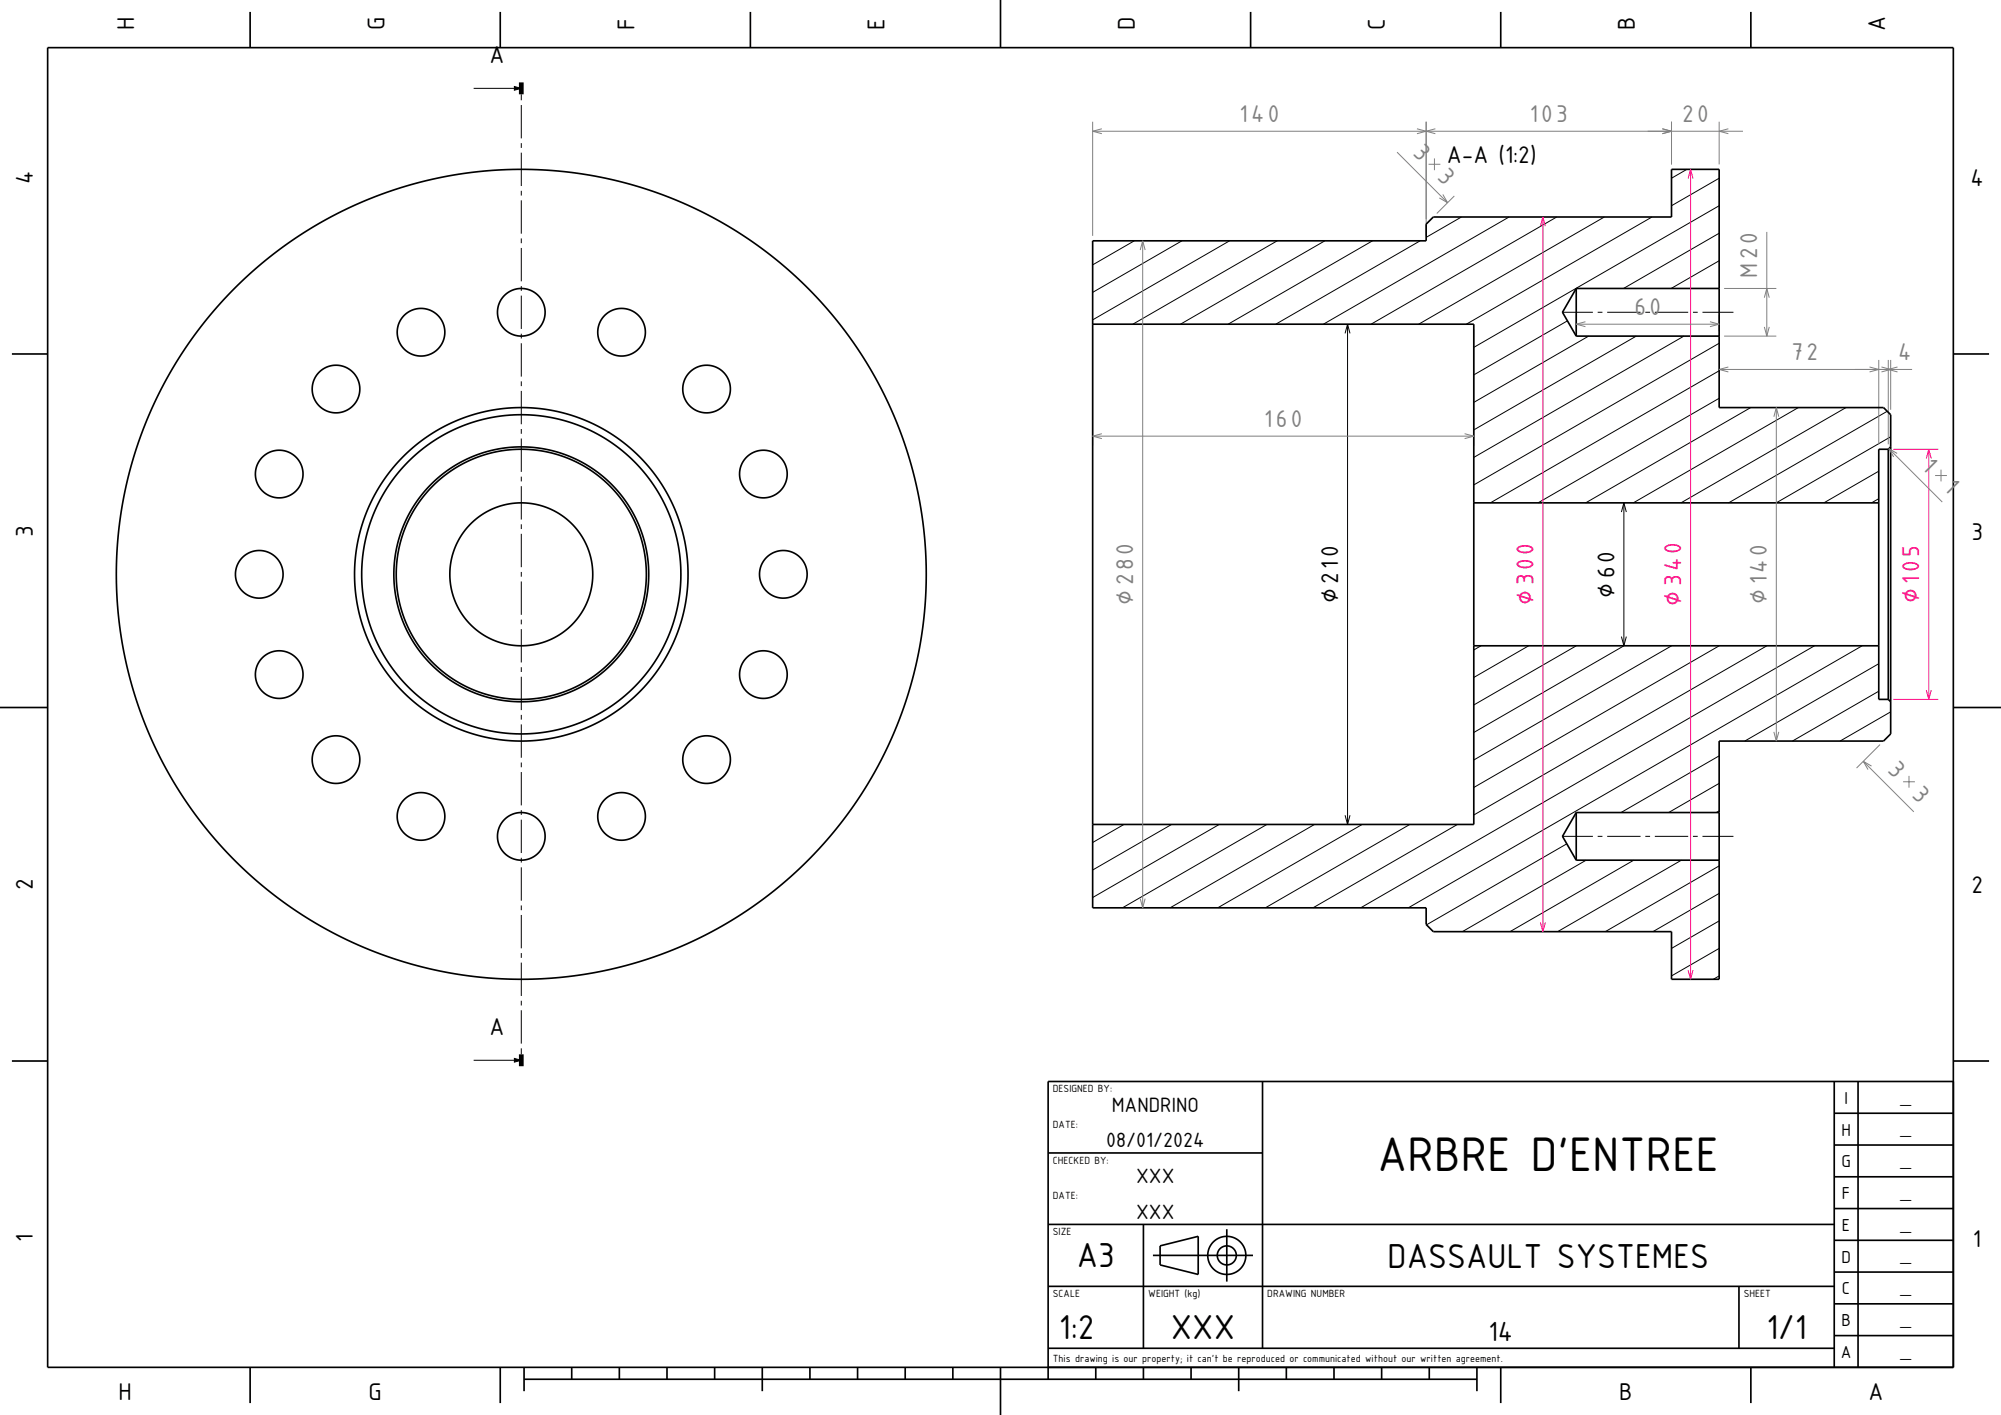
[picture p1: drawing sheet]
<svg xmlns="http://www.w3.org/2000/svg" width="420mm" height="297mm" viewBox="0 0 420 297" stroke-linecap="round" stroke-linejoin="round" font-family="sans-serif">
<g fill="none" stroke="#000" stroke-width=".21">
<path d="M99.4 18.5h8.6M109.4 19.8v1.2M109.4 22v7M109.4 30v1M109.4 32v7M354.1 35.5l-3.3 1.9M360.8 37.4l-10 5.8M109.4 40v1M109.4 42v7M109.4 50v1M109.4 52v7M238.1 50.5l-8.8 5.1"/>
<path d="M248.1 50.5l-18.8 10.9M258.1 50.5l-28.8 16.6M268.1 50.5l-30.3 17.5M278.1 50.5l-30.3 17.5M288.1 50.5l-30.3 17.5M298.1 50.5l-30.3 17.5M306.8 45.5l-7.5 4.3M316.7 45.5l-38.9 22.5M326.7 45.5l-38.9 22.5M336.7 45.5l-38.9 22.5M346.7 45.5l-38.9 22.5M360.8 54.7l-10 5.8"/>
<path d="M360.8 49l-20 11.5M360.8 43.2l-51.5 29.7M109.4 60v1M109.4 62v7M109.4 70v1M109.4 72v7M282.3 70l.5-2 .6 2M282.8 68v105M327.8 65.5h6.5M329 67.3l-19.7 11.4M333.4 70.5l-24.1 14M335.3 65.5h1"/>
<path d="M337.3 65.5h7M343.4 70.5l-34.1 19.7M345.3 65.5h1M347.3 65.5h7M353.4 70.5l-44.1 25.5M355.3 65.5h1M357.3 65.5h6.5M360.8 77.8l-48 27.7M360.8 72l-51.5 29.8M360.8 60.5h.1M109.4 80v1M109.4 82v7"/>
<path d="M109.4 90v1M109.4 92v7M360.8 83.6l-38 21.9M367.5 85.5l-34.7 20M377.5 85.5l-34.7 20M387.5 85.5l-34.7 20M394.3 98.9l-11.5 6.6M396.1 86.3l-33.3 19.2M396.8 91.7l-24 13.8M109.4 100v1M109.4 102v7M109.4 110v1"/>
<path d="M109.4 112v7M340.3 107.5l.5-2 .6 2M340.8 105.5l.1 30-31.6 18.2M394.3 104.7l-1.5 .8M109.4 120v1M109.4 122v7M109.4 130v1M109.4 132v7M310.9 135.5l-1.6 .9M320.9 135.5l-11.6 6.7M330.9 135.5l-21.6 12.5M340.3 133.6l.5 1.9 .6-1.9"/>
<path d="M350.9 135.5l-41.6 24M360.9 135.5l-51.6 29.8M370.9 135.5l-61.6 35.6M380.9 135.5l-95.3 55M390.9 135.5l-95.3 55M394.3 139.3l-28.1 16.2M109.4 140v1M109.4 142v7M109.4 150v1M109.4 152v7M360.8 158.7l-20.6 11.8M394.3 145.1l-18.1 10.4"/>
<path d="M396.8 149.4l-10.6 6.1M109.4 160v1M109.4 162v7M109.4 170v1M109.4 172v7M235.9 173l-6.6 3.8M245.9 173l-16.6 9.6M255.9 173l-26.6 15.4M265.9 173l-30.3 17.5M275.9 173l-30.3 17.5M282.3 171.1l.5 1.9 .6-1.9M285.9 173l-30.3 17.5"/>
<path d="M295.9 173l-30.3 17.5M305.9 173l-30.3 17.5M327.8 175.5h6.5M328.9 177.1l-29.5 17M335.3 175.5h1M337.3 175.5h7M345.3 175.5h1M347.3 175.5h7M355.3 175.5h1M357.3 175.5h6.5M360.8 170.2l-.6 .3M360.8 164.4l-10.6 6.1"/>
<path d="M109.4 180v1M109.4 182v7M109.4 190v1M109.4 192v7M332.9 180.5l-26 15M342.9 180.5l-26 15M352.9 180.5l-26 15M360.8 199.1l-10 5.7M360.8 193.3l-10 5.8M360.8 187.5l-13.9 8M360.8 181.7l-23.9 13.8M109.4 200v1"/>
<path d="M109.4 202v7M109.4 210v1M109.4 212v7M360.8 204.8l-1.2 .7M99.4 222.5h8.6M109.4 220v1.3"/>
</g>
<path d="M354.3 37.5l.5-2 .6 2M354.8 35.5v170M323.3 47.5l.5-2 .6 2M323.8 45.5v150M397.4 94.3h9.4M404.3 96.2l.5-1.9 .6 1.9M404.8 94.3v52.5M397.4 146.8h9.4M404.3 144.9l.5 1.9 .6-1.9M323.3 193.6l.5 1.9 .6-1.9M354.3 203.6l.5 1.9 .6-1.9" fill="none" stroke="#ff0080" stroke-width=".21"/>
<g fill="none" stroke="#808080" stroke-width=".21">
<path d="M229.3 25.5v24M229.3 27.5h136.5M231.3 27l-2 .5 2 .6M293.2 31.9l10.6 10.6M297.4 27l1.9 .5-1.9 .6M299.3 25.5v24M299.9 34.5h2.4M301.1 33.2v2.5M301.3 27l-2 .5 2 .6M348.9 27l1.9 .5-1.9 .6M350.8 25.5v9M360.8 25.5v9"/>
<path d="M362.8 27l-2 .5 2 .6M239.3 52.5l.5-2 .6 2M239.8 50.5v140M302.8 40.8l1 1.7-1.7-1M305.3 41.1l-3.7 3.7M370.8 48.7v21.8M229.3 69.1v24.4M309.3 69.1v24.4M330.8 66v3.5M330.8 68h30M332.8 67.5l-2 .5 2 .6M358.9 67.5l1.9 .5-1.9 .6"/>
<path d="M360.8 66v3.5M360.8 77.5h40.5M361.9 70.5h10.9M361.9 60.5h10.9M362.8 77l-2 .5 2 .6M370.3 68.6l.5 1.9 .6-1.9M370.3 62.5l.5-2 .6 2M392.4 77l1.9 .5-1.9 .6M394.3 75.5v17.8M394.9 77l1.9 .5-1.9 .6M396.3 75.5v17.8M396.8 75.5v10.5"/>
<path d="M398.3 77l-2 .5 2 .6M229.3 91.5h80M231.3 91l-2 .5 2 .6M307.4 91l1.9 .5-1.9 .6M372.3 87.5l.5-2 .6 2M372.8 85.5v70M396.5 94.2l11.2 11.2M398.2 95.2l-1.7-1 1 1.7M406.2 99.8h2.5M407.4 98.6v2.4M372.3 153.6l.5 1.9 .6-1.9M391.1 159.8l10.6 10.6"/>
<path d="M394.6 156.3l-4.9 4.9M392.8 160.8l-1.7-1 1 1.7M399.5 164.1h2.4M400.7 162.9v2.4M239.3 188.6l.5 1.9 .6-1.9"/>
</g>
<g fill="none" stroke="#000" stroke-width=".35">
<path d="M10 10h400v277h-400zM52.5 2.5v7.5M105 2.5v7.5M157.5 2.5v7.5M210 0v10M262.5 2.5v7.5M315 2.5v7.5M367.5 2.5v7.5M229.3 50.5h70v-3.5l1.5-1.5h50v-10h10v50h34.5l1.5 1.5v67l-1.5 1.5h-34.5v50h-10v-10h-50l-1.5-1.5v-3.5h-70zM2.5 74.3h7.5M229.3 68h80v105h-80M330.8 60.5h30"/>
<path d="M330.8 60.5l-2.8 5 2.8 5M330.8 70.5h30M330.8 60.5v10M410 74.3h7.5M396.3 94.3h-2v52.5h2M396.3 94.3v52.5M396.8 93.8l-.5 .5M309.3 105.5h85M309.3 135.5h85M0 148.5h10M396.3 146.8l.5 .5M410 148.5h10"/>
<path d="M330.8 170.5v10M330.8 170.5h30M330.8 170.5l-2.8 5 2.8 5M330.8 180.5h30M2.5 222.7h7.5M265 227v56M385 233.7h25M385 227v60M390 227v60M410 222.7h7.5M410 227h-190v62.5M220 257h165"/>
<path d="M220 242h45M240 257v26M257.5 258v11M385 253.7h25M385 247h25M385 240.3h25M220 270h165M242 263.5h21M243.5 261.5l8-2v8l-8-2zM365 270v13M385 273.7h25M385 267h25"/>
<path d="M385 260.3h25M52.5 287v7.5M105 287v7.5M110 289.5h200M110 287v5M120 287v2.5M130 287v2.5M140 287v2.5M150 287v2.5M160 287v5M170 287v2.5M180 287v2.5"/>
<path d="M190 287v2.5M200 287v2.5M210 287v10M220 283h165M230 287v2.5M240 287v2.5M250 287v2.5M260 287v5M270 287v2.5M280 287v2.5M290 287v2.5M300 287v2.5"/>
<path d="M310 287v5M315 287v7.5M367.5 287v7.5M385 280.3h25"/>
<circle cx="88.4" cy="69.7" r="5"/>
<circle cx="109.4" cy="65.5" r="5"/>
<circle cx="130.5" cy="69.7" r="5"/>
<circle cx="58.6" cy="99.5" r="5"/>
<circle cx="70.5" cy="81.7" r="5"/>
<circle cx="148.3" cy="81.7" r="5"/>
<circle cx="160.2" cy="99.5" r="5"/>
<circle cx="54.4" cy="120.5" r="5"/>
<circle cx="109.4" cy="120.5" r="26.7"/>
<circle cx="109.4" cy="120.5" r="35"/>
<circle cx="109.4" cy="120.5" r="33.5"/>
<circle cx="109.4" cy="120.5" r="15"/>
<circle cx="109.4" cy="120.5" r="26.3"/>
<circle cx="109.4" cy="120.5" r="85"/>
<circle cx="164.4" cy="120.5" r="5"/>
<circle cx="58.6" cy="141.6" r="5"/>
<circle cx="70.5" cy="159.4" r="5"/>
<circle cx="148.3" cy="159.4" r="5"/>
<circle cx="160.2" cy="141.6" r="5"/>
<circle cx="88.4" cy="171.4" r="5"/>
<circle cx="109.4" cy="175.5" r="5"/>
<circle cx="130.5" cy="171.4" r="5"/>
<circle cx="257.5" cy="263.5" r="2"/>
<circle cx="257.5" cy="263.5" r="4"/>
</g>
<path d="M109.4 17.3v2.5M109.4 221.3v2.5" fill="none" stroke="#000" stroke-width="1" stroke-linecap="butt"/>
<g fill="#000" stroke="#000" stroke-width=".21">
<path d="M108 18.2l1.4 .3-1.4 .4z" fill-rule="evenodd"/>
<path d="M108 222.2l1.4 .3-1.4 .4z" fill-rule="evenodd"/>
</g>
<text font-size="9.8" x="289.1" y="245.8">ARBRE D'ENTREE</text>
<g font-size="7">
<text x="226" y="266">A3</text>
<text x="291.3" y="266.2">DASSAULT SYSTEMES</text>
<text x="222.3" y="281">1:2</text>
<text x="245.8" y="281">XXX</text>
<text x="370.8" y="281">1/1</text>
</g>
<text font-size="5.6" x="312.4" y="281.4">14</text>
<g font-size="4.9">
<text x="28.2" y="6.4" transform="rotate(-90 28.2 6.4)">H</text>
<text x="80.7" y="6.4" transform="rotate(-90 80.7 6.4)">G</text>
<text x="133.2" y="6.2" transform="rotate(-90 133.2 6.2)">F</text>
<text x="185.7" y="6.2" transform="rotate(-90 185.7 6.2)">E</text>
<text x="238.2" y="6.4" transform="rotate(-90 238.2 6.4)">D</text>
<text x="290.7" y="6.2" transform="rotate(-90 290.7 6.2)">C</text>
<text x="343.2" y="6.4" transform="rotate(-90 343.2 6.4)">B</text>
<text x="395.7" y="6.6" transform="rotate(-90 395.7 6.6)">A</text>
<text x="102.8" y="13.3">A</text>
<text x="303.7" y="34.1">A-A (1:2)</text>
<text x="6.9" y="38.6" transform="rotate(-90 6.9 38.6)">4</text>
<text x="413.6" y="39.1">4</text>
<text x="6.9" y="112.6" transform="rotate(-90 6.9 112.6)">3</text>
<text x="413.8" y="113.3">3</text>
<text x="338.8" y="125.4" transform="rotate(-90 338.8 125.4)">⌀ 60</text>
<text x="280.8" y="126.6" transform="rotate(-90 280.8 126.6)">⌀ 210</text>
<text x="6.9" y="186.8" transform="rotate(-90 6.9 186.8)">2</text>
<text x="413.8" y="187.5">2</text>
<text x="102.8" y="217.3">A</text>
<text x="6.9" y="260.7" transform="rotate(-90 6.9 260.7)">1</text>
<text x="414.1" y="261.7">1</text>
<text x="24.8" y="293.9">H</text>
<text x="77.4" y="293.9">G</text>
<text x="339.8" y="293.9">B</text>
<text x="392.2" y="293.9">A</text>
</g>
<g font-size="4.9" fill="#808080">
<text x="260.1" y="25.5">140</text>
<text x="321.1" y="25.5">103</text>
<text x="353" y="25.5">20</text>
<text x="296.4" y="32.3" transform="rotate(45 296.4 32.3)">3</text>
<text x="301.5" y="37.4" transform="rotate(45 301.5 37.4)">3</text>
<text x="368.8" y="58.4" transform="rotate(-90 368.8 58.4)">M 20</text>
<text x="343" y="66">60</text>
<text x="376" y="75.5">72</text>
<text x="398.4" y="75.5">4</text>
<text x="265.3" y="89.5">160</text>
<text x="403.3" y="98.1" transform="rotate(45 403.3 98.1)">1</text>
<text x="407.9" y="102.7" transform="rotate(45 407.9 102.7)">1</text>
<text x="237.8" y="127" transform="rotate(-90 237.8 127)">⌀ 280</text>
<text x="370.8" y="126.8" transform="rotate(-90 370.8 126.8)">⌀ 140</text>
<text x="396" y="161.9" transform="rotate(45 396 161.9)">3</text>
<text x="401.1" y="167" transform="rotate(45 401.1 167)">3</text>
</g>
<g font-size="4.9" fill="#ff0080">
<text x="321.8" y="127" transform="rotate(-90 321.8 127)">⌀ 300</text>
<text x="352.8" y="127.2" transform="rotate(-90 352.8 127.2)">⌀ 340</text>
<text x="402.8" y="126.6" transform="rotate(-90 402.8 126.6)">⌀ 105</text>
</g>
<g font-size="4.2">
<text x="233.4" y="233.3">MANDRINO</text>
<text x="232.2" y="240.8">08/01/2024</text>
<text x="238.5" y="248.3">XXX</text>
<text x="238.5" y="255.8">XXX</text>
</g>
<g font-size="3.5">
<text x="387.1" y="231.7">I</text>
<text x="386.5" y="238.4">H</text>
<text x="386.5" y="245">G</text>
<text x="386.6" y="251.7">F</text>
<text x="386.6" y="258.4">E</text>
<text x="386.5" y="265">D</text>
<text x="386.6" y="271.7">C</text>
<text x="386.5" y="278.4">B</text>
<text x="386.4" y="285">A</text>
</g>
<g font-size="2.8">
<text x="399.1" y="231.4">_</text>
<text x="399.1" y="238.1">_</text>
<text x="399.1" y="244.8">_</text>
<text x="399.1" y="251.4">_</text>
<text x="399.1" y="258.1">_</text>
<text x="399.1" y="264.8">_</text>
<text x="399.1" y="271.4">_</text>
<text x="399.1" y="278.1">_</text>
<text x="399.1" y="284.8">_</text>
</g>
<g font-size="2.1">
<text x="221" y="229.2">DESIGNED BY:</text>
<text x="221" y="236.7">DATE:</text>
<text x="221" y="244.2">CHECKED BY:</text>
<text x="221" y="251.7">DATE:</text>
<text x="221" y="259.2">SIZE</text>
<text x="221" y="272.2">SCALE</text>
<text x="241" y="272.2">WEIGHT (kg)</text>
<text x="266" y="272.2">DRAWING NUMBER</text>
<text x="366" y="272.2">SHEET</text>
<text x="221" y="285.8">This drawing is our property; it can't be reproduced or communicated without our written agreement.</text>
</g>
</svg>
